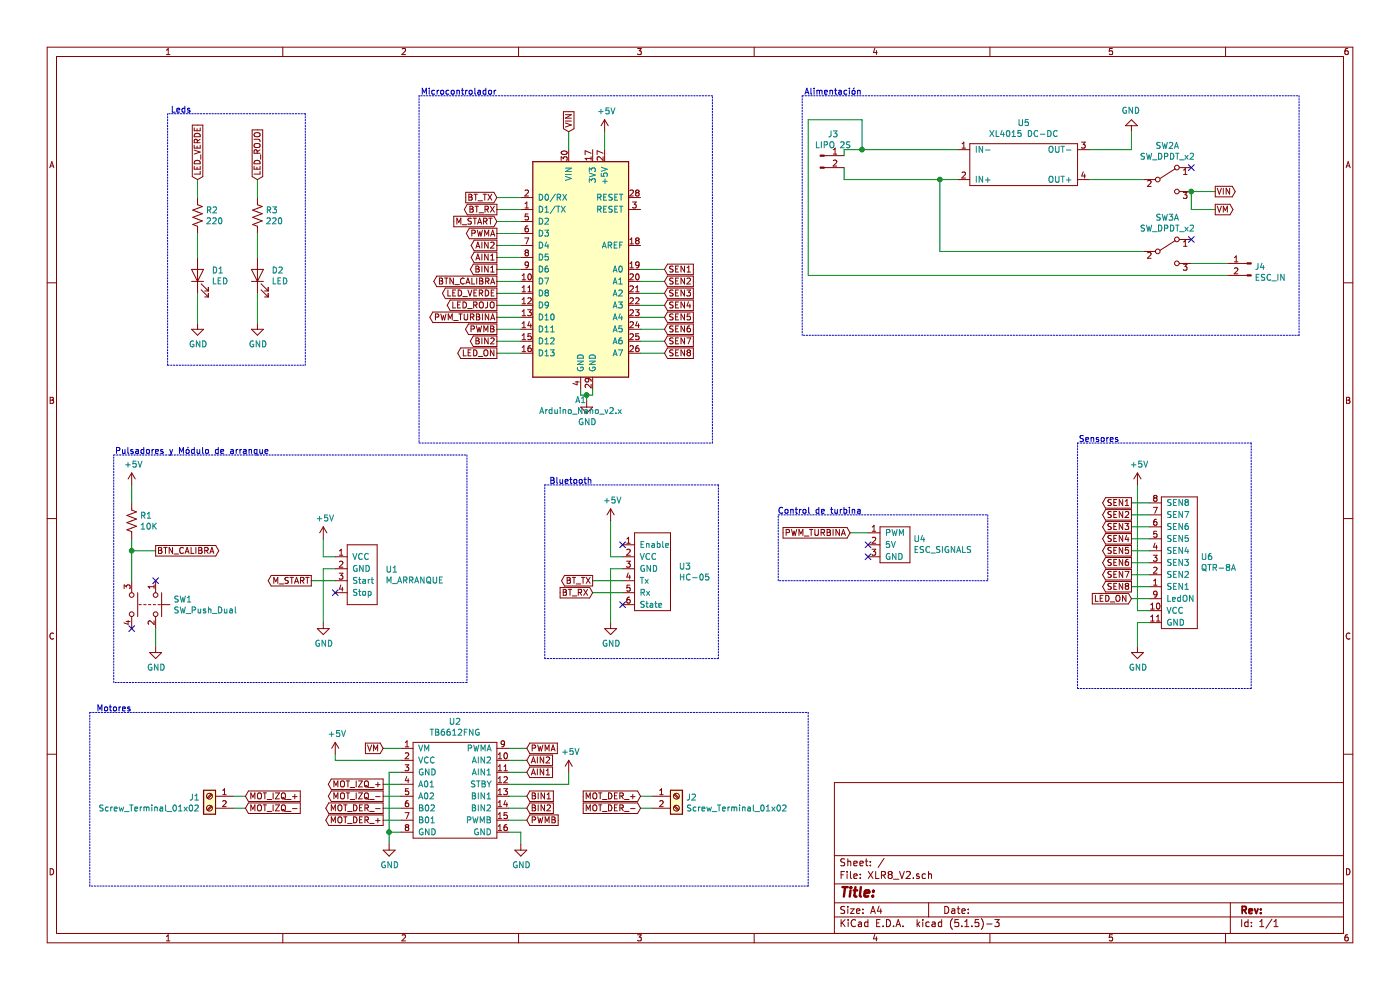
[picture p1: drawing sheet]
EESchema Schematic File Version 4
LIBS:XLR8_V2-cache
EELAYER 29 0
EELAYER END
$Descr A4 11693 8268
encoding utf-8
Sheet 1 1
Title ""
Date ""
Rev ""
Comp ""
Comment1 ""
Comment2 ""
Comment3 ""
Comment4 ""
$EndDescr
$Comp
L MCU_Module:Arduino_Nano_v2.x A1
U 1 1
P 4850 2250
F 0 "A1" H 4850 1161 50  0000 C CNN
F 1 "Arduino_Nano_v2.x" H 4850 1070 50  0000 C CNN
F 2 "Module:Arduino_Nano_WithMountingHoles" H 5000 1300 50  0001 L CNN
F 3 "https://www.arduino.cc/en/uploads/Main/ArduinoNanoManual23.pdf" H 4850 1250 50  0001 C CNN
	1    4850 2250
	1    0    0    -1  
$EndComp
$Comp
L Device:MINI-360-DC-DC-BUCK-CONVERTER U5
U 1 1
P 7550 1550
F 0 "U5" H 8550 2075 50  0000 C CNN
F 1 "XL4015 DC-DC" H 8550 1984 50  0000 C CNN
F 2 "XL4015_converter:XL4015_Converter" H 8550 1950 50  0001 C CNN
F 3 "" H 8550 1950 50  0001 C CNN
	1    7550 1550
	1    0    0    -1  
$EndComp
$Comp
L Device:HC-05 U3
U 1 1
P 5450 4650
F 0 "U3" H 5668 4571 50  0000 L CNN
F 1 "HC-05" H 5668 4480 50  0000 L CNN
F 2 "Connector_PinSocket_2.54mm:PinSocket_1x06_P2.54mm_Vertical" H 5450 4950 50  0001 C CNN
F 3 "" H 5450 4950 50  0001 C CNN
	1    5450 4650
	1    0    0    -1  
$EndComp
$Comp
L Device:LED D1
U 1 1
P 1650 2300
F 0 "D1" V 1689 2183 50  0000 R CNN
F 1 "LED" V 1598 2183 50  0000 R CNN
F 2 "LED_THT:LED_D3.0mm" H 1650 2300 50  0001 C CNN
F 3 "~" H 1650 2300 50  0001 C CNN
	1    1650 2300
	0    -1   -1   0   
$EndComp
$Comp
L Device:LED D2
U 1 1
P 2150 2300
F 0 "D2" V 2189 2183 50  0000 R CNN
F 1 "LED" V 2098 2183 50  0000 R CNN
F 2 "LED_THT:LED_D3.0mm" H 2150 2300 50  0001 C CNN
F 3 "~" H 2150 2300 50  0001 C CNN
	1    2150 2300
	0    -1   -1   0   
$EndComp
$Comp
L Device:ESC_SIGNALS U4
U 1 1
P 7500 4200
F 0 "U4" H 7628 3901 50  0000 L CNN
F 1 "ESC_SIGNALS" H 7628 3810 50  0000 L CNN
F 2 "Connector_PinHeader_2.54mm:PinHeader_1x03_P2.54mm_Vertical" H 7500 4150 50  0001 C CNN
F 3 "" H 7500 4150 50  0001 C CNN
	1    7500 4200
	1    0    0    -1  
$EndComp
$Comp
L Device:R_US R2
U 1 1
P 1650 1800
F 0 "R2" H 1718 1846 50  0000 L CNN
F 1 "220" H 1718 1755 50  0000 L CNN
F 2 "Resistor_THT:R_Axial_DIN0207_L6.3mm_D2.5mm_P7.62mm_Horizontal" V 1690 1790 50  0001 C CNN
F 3 "~" H 1650 1800 50  0001 C CNN
	1    1650 1800
	1    0    0    -1  
$EndComp
$Comp
L Device:R_US R3
U 1 1
P 2150 1800
F 0 "R3" H 2218 1846 50  0000 L CNN
F 1 "220" H 2218 1755 50  0000 L CNN
F 2 "Resistor_THT:R_Axial_DIN0207_L6.3mm_D2.5mm_P7.62mm_Horizontal" V 2190 1790 50  0001 C CNN
F 3 "~" H 2150 1800 50  0001 C CNN
	1    2150 1800
	1    0    0    -1  
$EndComp
$Comp
L Connector:Screw_Terminal_01x02 J2
U 1 1
P 5650 6650
F 0 "J2" H 5730 6642 50  0000 L CNN
F 1 "Screw_Terminal_01x02" H 5730 6551 50  0000 L CNN
F 2 "TerminalBlock:TerminalBlock_bornier-2_P5.08mm" H 5650 6650 50  0001 C CNN
F 3 "~" H 5650 6650 50  0001 C CNN
	1    5650 6650
	1    0    0    -1  
$EndComp
$Comp
L Connector:Screw_Terminal_01x02 J1
U 1 1
P 1750 6650
F 0 "J1" H 1830 6642 50  0000 L CNN
F 1 "Screw_Terminal_01x02" H 1830 6551 50  0000 L CNN
F 2 "TerminalBlock:TerminalBlock_bornier-2_P5.08mm" H 1750 6650 50  0001 C CNN
F 3 "~" H 1750 6650 50  0001 C CNN
	1    1750 6650
	-1   0    0    -1  
$EndComp
$Comp
L Device:R_US R1
U 1 1
P 1100 4350
F 0 "R1" H 1168 4396 50  0000 L CNN
F 1 "10K" H 1168 4305 50  0000 L CNN
F 2 "Resistor_THT:R_Axial_DIN0207_L6.3mm_D2.5mm_P7.62mm_Horizontal" V 1140 4340 50  0001 C CNN
F 3 "~" H 1100 4350 50  0001 C CNN
	1    1100 4350
	1    0    0    -1  
$EndComp
$Comp
L Switch:SW_DPDT_x2 SW2
U 1 1
P 9750 1500
F 0 "SW2" H 9750 1785 50  0000 C CNN
F 1 "SW_DPDT_x2" H 9750 1694 50  0000 C CNN
F 2 "Button_Switch_THT:SW_CuK_OS102011MA1QN1_SPDT_Angled" H 9750 1500 50  0001 C CNN
F 3 "~" H 9750 1500 50  0001 C CNN
	1    9750 1500
	1    0    0    -1  
$EndComp
$Comp
L Device:TB6612FNG U2
U 1 1
P 3800 6600
F 0 "U2" H 3800 7175 50  0000 C CNN
F 1 "TB6612FNG" H 3800 7084 50  0000 C CNN
F 2 "XLR8_V2:TB6612FNG" H 3800 7150 50  0001 C CNN
F 3 "" H 3800 7150 50  0001 C CNN
	1    3800 6600
	1    0    0    -1  
$EndComp
Wire Wire Line
	4850 3250 4850 3300
Wire Wire Line
	4850 3300 4900 3300
Wire Wire Line
	4950 3300 4950 3250
$Comp
L power:GND #PWR0101
U 1 1
P 4900 3350
F 0 "#PWR0101" H 4900 3100 50  0001 C CNN
F 1 "GND" H 4905 3177 50  0000 C CNN
F 2 "" H 4900 3350 50  0001 C CNN
F 3 "" H 4900 3350 50  0001 C CNN
	1    4900 3350
	1    0    0    -1  
$EndComp
Wire Wire Line
	4900 3300 4900 3350
Connection ~ 4900 3300
Wire Wire Line
	4900 3300 4950 3300
Text GLabel 4400 6250 2    50   Input ~ 0
PWMA
Text GLabel 4150 1950 0    50   Output ~ 0
PWMA
Wire Wire Line
	4350 1950 4150 1950
Wire Wire Line
	4250 6250 4400 6250
Text GLabel 4150 2050 0    50   Output ~ 0
AIN2
Text GLabel 4400 6350 2    50   Input ~ 0
AIN2
Wire Wire Line
	4250 6350 4400 6350
Wire Wire Line
	4350 2050 4150 2050
Text GLabel 4150 2150 0    50   Output ~ 0
AIN1
Text GLabel 4150 2250 0    50   Output ~ 0
BIN1
Text GLabel 4150 2850 0    50   Output ~ 0
BIN2
Text GLabel 4150 2750 0    50   Output ~ 0
PWMB
Wire Wire Line
	4350 2150 4150 2150
Wire Wire Line
	4350 2250 4150 2250
Wire Wire Line
	4350 2750 4150 2750
Wire Wire Line
	4350 2850 4150 2850
Text GLabel 4400 6450 2    50   Input ~ 0
AIN1
Text GLabel 4400 6650 2    50   Input ~ 0
BIN1
Text GLabel 4400 6750 2    50   Input ~ 0
BIN2
Text GLabel 4400 6850 2    50   Input ~ 0
PWMB
Wire Wire Line
	4250 6450 4400 6450
Wire Wire Line
	4250 6650 4400 6650
Wire Wire Line
	4250 6750 4400 6750
Wire Wire Line
	4250 6850 4400 6850
$Comp
L power:GND #PWR0102
U 1 1
P 4350 7050
F 0 "#PWR0102" H 4350 6800 50  0001 C CNN
F 1 "GND" H 4355 6877 50  0000 C CNN
F 2 "" H 4350 7050 50  0001 C CNN
F 3 "" H 4350 7050 50  0001 C CNN
	1    4350 7050
	1    0    0    -1  
$EndComp
$Comp
L power:GND #PWR0103
U 1 1
P 3250 7050
F 0 "#PWR0103" H 3250 6800 50  0001 C CNN
F 1 "GND" H 3255 6877 50  0000 C CNN
F 2 "" H 3250 7050 50  0001 C CNN
F 3 "" H 3250 7050 50  0001 C CNN
	1    3250 7050
	1    0    0    -1  
$EndComp
Wire Wire Line
	3350 6950 3250 6950
Wire Wire Line
	3250 6950 3250 7050
Wire Wire Line
	4250 6950 4350 6950
Wire Wire Line
	4350 6950 4350 7050
Wire Wire Line
	3350 6450 3250 6450
Wire Wire Line
	3250 6450 3250 6950
Connection ~ 3250 6950
Text GLabel 4150 2450 0    50   Output ~ 0
LED_VERDE
Text GLabel 4150 2550 0    50   Output ~ 0
LED_ROJO
Text GLabel 4150 2650 0    50   Output ~ 0
PWM_TURBINA
Text GLabel 4150 2350 0    50   Output ~ 0
BTN_CALIBRA
Wire Wire Line
	4350 2350 4150 2350
Wire Wire Line
	4350 2450 4150 2450
Wire Wire Line
	4350 2550 4150 2550
Wire Wire Line
	4350 2650 4150 2650
NoConn ~ 5200 4550
NoConn ~ 5200 5050
$Comp
L power:GND #PWR0104
U 1 1
P 5100 5200
F 0 "#PWR0104" H 5100 4950 50  0001 C CNN
F 1 "GND" H 5105 5027 50  0000 C CNN
F 2 "" H 5100 5200 50  0001 C CNN
F 3 "" H 5100 5200 50  0001 C CNN
	1    5100 5200
	1    0    0    -1  
$EndComp
Wire Wire Line
	5200 4750 5100 4750
Wire Wire Line
	5100 4750 5100 5200
$Comp
L power:+5V #PWR0105
U 1 1
P 5100 4350
F 0 "#PWR0105" H 5100 4200 50  0001 C CNN
F 1 "+5V" H 5115 4523 50  0000 C CNN
F 2 "" H 5100 4350 50  0001 C CNN
F 3 "" H 5100 4350 50  0001 C CNN
	1    5100 4350
	1    0    0    -1  
$EndComp
Wire Wire Line
	5200 4650 5100 4650
Wire Wire Line
	5100 4650 5100 4350
Text GLabel 4950 4850 0    50   Output ~ 0
BT_TX
Text GLabel 4950 4950 0    50   Input ~ 0
BT_RX
Wire Wire Line
	5200 4950 4950 4950
Wire Wire Line
	5200 4850 4950 4850
Text GLabel 4150 1650 0    50   Input ~ 0
BT_TX
Wire Wire Line
	4350 1650 4150 1650
Text GLabel 4150 1750 0    50   Output ~ 0
BT_RX
Wire Wire Line
	4350 1750 4150 1750
Text GLabel 4150 1850 0    50   Input ~ 0
M_START
Wire Wire Line
	4350 1850 4150 1850
Text GLabel 5550 2250 2    50   Input ~ 0
SEN1
Text GLabel 5550 2350 2    50   Input ~ 0
SEN2
Text GLabel 5550 2450 2    50   Input ~ 0
SEN3
Text GLabel 5550 2550 2    50   Input ~ 0
SEN4
Text GLabel 5550 2650 2    50   Input ~ 0
SEN5
Text GLabel 5550 2750 2    50   Input ~ 0
SEN6
Text GLabel 5550 2850 2    50   Input ~ 0
SEN7
Text GLabel 5550 2950 2    50   Input ~ 0
SEN8
Wire Wire Line
	5550 2250 5350 2250
Wire Wire Line
	5550 2350 5350 2350
Wire Wire Line
	5550 2450 5350 2450
Wire Wire Line
	5550 2550 5350 2550
Wire Wire Line
	5550 2650 5350 2650
Wire Wire Line
	5550 2750 5350 2750
Wire Wire Line
	5550 2850 5350 2850
Wire Wire Line
	5550 2950 5350 2950
$Comp
L power:+5V #PWR0106
U 1 1
P 4750 6450
F 0 "#PWR0106" H 4750 6300 50  0001 C CNN
F 1 "+5V" H 4765 6623 50  0000 C CNN
F 2 "" H 4750 6450 50  0001 C CNN
F 3 "" H 4750 6450 50  0001 C CNN
	1    4750 6450
	1    0    0    -1  
$EndComp
Wire Wire Line
	4250 6550 4750 6550
Wire Wire Line
	4750 6550 4750 6450
Text GLabel 3200 6250 0    50   Input ~ 0
VM
Wire Wire Line
	3350 6250 3200 6250
Text GLabel 3200 6750 0    50   Output ~ 0
MOT_DER_-
Text GLabel 3200 6850 0    50   Output ~ 0
MOT_DER_+
Wire Wire Line
	3350 6750 3200 6750
Wire Wire Line
	3350 6850 3200 6850
Text GLabel 3200 6650 0    50   Output ~ 0
MOT_IZQ_-
Text GLabel 3200 6550 0    50   Output ~ 0
MOT_IZQ_+
Wire Wire Line
	3350 6650 3200 6650
Wire Wire Line
	3350 6550 3200 6550
$Comp
L power:+5V #PWR0107
U 1 1
P 2800 6300
F 0 "#PWR0107" H 2800 6150 50  0001 C CNN
F 1 "+5V" H 2815 6473 50  0000 C CNN
F 2 "" H 2800 6300 50  0001 C CNN
F 3 "" H 2800 6300 50  0001 C CNN
	1    2800 6300
	1    0    0    -1  
$EndComp
Wire Wire Line
	3350 6350 2800 6350
Wire Wire Line
	2800 6350 2800 6300
Text GLabel 2050 6650 2    50   Input ~ 0
MOT_IZQ_+
Text GLabel 2050 6750 2    50   Input ~ 0
MOT_IZQ_-
Wire Wire Line
	2050 6650 1950 6650
Wire Wire Line
	2050 6750 1950 6750
Text GLabel 5350 6650 0    50   Input ~ 0
MOT_DER_+
Text GLabel 5350 6750 0    50   Input ~ 0
MOT_DER_-
Wire Wire Line
	5450 6650 5350 6650
Wire Wire Line
	5450 6750 5350 6750
$Comp
L power:+5V #PWR0108
U 1 1
P 2700 4500
F 0 "#PWR0108" H 2700 4350 50  0001 C CNN
F 1 "+5V" H 2715 4673 50  0000 C CNN
F 2 "" H 2700 4500 50  0001 C CNN
F 3 "" H 2700 4500 50  0001 C CNN
	1    2700 4500
	1    0    0    -1  
$EndComp
$Comp
L power:GND #PWR0109
U 1 1
P 2700 5200
F 0 "#PWR0109" H 2700 4950 50  0001 C CNN
F 1 "GND" H 2705 5027 50  0000 C CNN
F 2 "" H 2700 5200 50  0001 C CNN
F 3 "" H 2700 5200 50  0001 C CNN
	1    2700 5200
	1    0    0    -1  
$EndComp
Wire Wire Line
	2800 4650 2700 4650
Wire Wire Line
	2700 4650 2700 4500
Wire Wire Line
	2800 4750 2700 4750
Wire Wire Line
	2700 4750 2700 5200
NoConn ~ 2800 4950
Text GLabel 2600 4850 0    50   Output ~ 0
M_START
Wire Wire Line
	2800 4850 2600 4850
$Comp
L power:GND #PWR0110
U 1 1
P 9500 5400
F 0 "#PWR0110" H 9500 5150 50  0001 C CNN
F 1 "GND" H 9505 5227 50  0000 C CNN
F 2 "" H 9500 5400 50  0001 C CNN
F 3 "" H 9500 5400 50  0001 C CNN
	1    9500 5400
	1    0    0    -1  
$EndComp
$Comp
L power:+5V #PWR0111
U 1 1
P 9500 4050
F 0 "#PWR0111" H 9500 3900 50  0001 C CNN
F 1 "+5V" H 9515 4223 50  0000 C CNN
F 2 "" H 9500 4050 50  0001 C CNN
F 3 "" H 9500 4050 50  0001 C CNN
	1    9500 4050
	1    0    0    -1  
$EndComp
Wire Wire Line
	9600 5100 9500 5100
Wire Wire Line
	9500 5100 9500 4050
Wire Wire Line
	9600 5200 9500 5200
Wire Wire Line
	9500 5200 9500 5400
Text GLabel 4150 2950 0    50   Output ~ 0
LED_ON
Wire Wire Line
	4350 2950 4150 2950
Text GLabel 9450 5000 0    50   Input ~ 0
LED_ON
Wire Wire Line
	9600 5000 9450 5000
Text GLabel 9450 4900 0    50   Output ~ 0
SEN8
Text GLabel 9450 4800 0    50   Output ~ 0
SEN7
Text GLabel 9450 4700 0    50   Output ~ 0
SEN6
Text GLabel 9450 4600 0    50   Output ~ 0
SEN5
Text GLabel 9450 4500 0    50   Output ~ 0
SEN4
Text GLabel 9450 4400 0    50   Output ~ 0
SEN3
Text GLabel 9450 4300 0    50   Output ~ 0
SEN2
Text GLabel 9450 4200 0    50   Output ~ 0
SEN1
NoConn ~ 7250 4550
NoConn ~ 7250 4650
Text GLabel 7100 4450 0    50   Input ~ 0
PWM_TURBINA
Wire Wire Line
	7250 4450 7100 4450
$Comp
L power:GND #PWR0112
U 1 1
P 1650 2700
F 0 "#PWR0112" H 1650 2450 50  0001 C CNN
F 1 "GND" H 1655 2527 50  0000 C CNN
F 2 "" H 1650 2700 50  0001 C CNN
F 3 "" H 1650 2700 50  0001 C CNN
	1    1650 2700
	1    0    0    -1  
$EndComp
$Comp
L power:GND #PWR0113
U 1 1
P 2150 2700
F 0 "#PWR0113" H 2150 2450 50  0001 C CNN
F 1 "GND" H 2155 2527 50  0000 C CNN
F 2 "" H 2150 2700 50  0001 C CNN
F 3 "" H 2150 2700 50  0001 C CNN
	1    2150 2700
	1    0    0    -1  
$EndComp
Wire Wire Line
	2150 2700 2150 2450
Wire Wire Line
	1650 2700 1650 2450
Wire Wire Line
	2150 2150 2150 1950
Wire Wire Line
	1650 2150 1650 1950
Text GLabel 1650 1500 1    50   Input ~ 0
LED_VERDE
Text GLabel 2150 1500 1    50   Input ~ 0
LED_ROJO
Wire Wire Line
	2150 1650 2150 1500
Wire Wire Line
	1650 1650 1650 1500
$Comp
L Switch:SW_Push_Dual SW1
U 1 1
P 1300 5050
F 0 "SW1" V 1254 5198 50  0000 L CNN
F 1 "SW_Push_Dual" V 1345 5198 50  0000 L CNN
F 2 "Button_Switch_THT:SW_PUSH_6mm" H 1300 5250 50  0001 C CNN
F 3 "~" H 1300 5250 50  0001 C CNN
	1    1300 5050
	0    1    1    0   
$EndComp
$Comp
L power:GND #PWR0114
U 1 1
P 1300 5400
F 0 "#PWR0114" H 1300 5150 50  0001 C CNN
F 1 "GND" H 1305 5227 50  0000 C CNN
F 2 "" H 1300 5400 50  0001 C CNN
F 3 "" H 1300 5400 50  0001 C CNN
	1    1300 5400
	1    0    0    -1  
$EndComp
$Comp
L power:+5V #PWR0115
U 1 1
P 1100 4050
F 0 "#PWR0115" H 1100 3900 50  0001 C CNN
F 1 "+5V" H 1115 4223 50  0000 C CNN
F 2 "" H 1100 4050 50  0001 C CNN
F 3 "" H 1100 4050 50  0001 C CNN
	1    1100 4050
	1    0    0    -1  
$EndComp
Wire Wire Line
	1100 4200 1100 4050
Text GLabel 1300 4600 2    50   Output ~ 0
BTN_CALIBRA
Wire Wire Line
	1300 5400 1300 5250
Wire Wire Line
	1100 4850 1100 4600
Wire Wire Line
	1300 4600 1100 4600
Connection ~ 1100 4600
Wire Wire Line
	1100 4600 1100 4500
$Comp
L Connector:Conn_01x02_Male J3
U 1 1
P 6850 1300
F 0 "J3" H 6958 1481 50  0000 C CNN
F 1 "LIPO 2S" H 6958 1390 50  0000 C CNN
F 2 "Connector_AMASS:AMASS_XT30U-M_1x02_P5.0mm_Vertical" H 6850 1300 50  0001 C CNN
F 3 "~" H 6850 1300 50  0001 C CNN
	1    6850 1300
	1    0    0    -1  
$EndComp
Wire Wire Line
	7050 1250 7050 1300
Wire Wire Line
	7050 1400 7050 1500
Wire Wire Line
	9100 1500 9550 1500
$Comp
L power:GND #PWR0116
U 1 1
P 9450 1100
F 0 "#PWR0116" H 9450 850 50  0001 C CNN
F 1 "GND" H 9455 927 50  0000 C CNN
F 2 "" H 9450 1100 50  0001 C CNN
F 3 "" H 9450 1100 50  0001 C CNN
	1    9450 1100
	-1   0    0    1   
$EndComp
Wire Wire Line
	9450 1100 9450 1250
Wire Wire Line
	9450 1250 9100 1250
NoConn ~ 9950 1400
NoConn ~ 9950 2000
Text GLabel 10150 1600 2    50   Output ~ 0
VIN
Text GLabel 10150 1750 2    50   Output ~ 0
VM
Wire Wire Line
	9950 1600 10150 1600
Wire Wire Line
	9950 1600 9950 1750
Wire Wire Line
	9950 1750 10150 1750
Connection ~ 9950 1600
Wire Wire Line
	7050 1500 7850 1500
Wire Wire Line
	9550 2100 7850 2100
Wire Wire Line
	7850 2100 7850 1500
Connection ~ 7850 1500
Wire Wire Line
	7850 1500 8000 1500
$Comp
L Connector:Conn_01x02_Male J4
U 1 1
P 10450 2200
F 0 "J4" H 10422 2174 50  0000 R CNN
F 1 "ESC_IN" H 10422 2083 50  0000 R CNN
F 2 "Connector_PinHeader_2.54mm:PinHeader_1x02_P2.54mm_Vertical" H 10450 2200 50  0001 C CNN
F 3 "~" H 10450 2200 50  0001 C CNN
	1    10450 2200
	-1   0    0    -1  
$EndComp
Wire Wire Line
	9950 2200 10250 2200
Text GLabel 4750 1100 1    50   Input ~ 0
VIN
Wire Wire Line
	4750 1250 4750 1100
$Comp
L power:+5V #PWR0118
U 1 1
P 5050 1100
F 0 "#PWR0118" H 5050 950 50  0001 C CNN
F 1 "+5V" H 5065 1273 50  0000 C CNN
F 2 "" H 5050 1100 50  0001 C CNN
F 3 "" H 5050 1100 50  0001 C CNN
	1    5050 1100
	1    0    0    -1  
$EndComp
Wire Wire Line
	5050 1250 5050 1100
Wire Notes Line
	10850 800  10850 2800
Wire Notes Line
	10850 2800 6700 2800
Wire Notes Line
	6700 800  6700 2800
Text Notes 7200 800  2    50   ~ 0
Alimentación
$Comp
L Device:M_ARRANQUE U1
U 1 1
P 3050 4400
F 0 "U1" H 3219 4046 50  0000 L CNN
F 1 "M_ARRANQUE" H 3219 3955 50  0000 L CNN
F 2 "Connector_PinSocket_2.54mm:PinSocket_1x04_P2.54mm_Vertical" H 3050 4400 50  0001 C CNN
F 3 "" H 3050 4400 50  0001 C CNN
	1    3050 4400
	1    0    0    -1  
$EndComp
Wire Notes Line
	5950 3700 5950 800 
Wire Notes Line
	5950 800  3500 800 
Wire Notes Line
	3500 800  3500 3700
Wire Notes Line
	3500 3700 5950 3700
Text Notes 4150 800  2    50   ~ 0
Microcontrolador
Wire Notes Line
	2550 3050 2550 950 
Wire Notes Line
	2550 950  1400 950 
Wire Notes Line
	1400 950  1400 3050
Wire Notes Line
	1400 3050 2550 3050
Text Notes 1600 950  2    50   ~ 0
Leds
Wire Notes Line
	950  5700 950  3800
Wire Notes Line
	950  3800 3900 3800
Wire Notes Line
	3900 3800 3900 5700
Wire Notes Line
	3900 5700 950  5700
Text Notes 2250 3800 2    50   ~ 0
Pulsadores y Módulo de arranque
Wire Notes Line
	4550 5500 4550 4050
Wire Notes Line
	4550 4050 6000 4050
Wire Notes Line
	6000 4050 6000 5500
Wire Notes Line
	6000 5500 4550 5500
Text Notes 4950 4050 2    50   ~ 0
Bluetooth
Wire Notes Line
	8250 4850 6500 4850
Wire Notes Line
	6500 4850 6500 4300
Wire Notes Line
	6500 4300 8250 4300
Wire Notes Line
	8250 4300 8250 4850
Text Notes 7200 4300 2    50   ~ 0
Control de turbina
Wire Notes Line
	10450 5750 9000 5750
Wire Notes Line
	9000 5750 9000 3700
Wire Notes Line
	9000 3700 10450 3700
Wire Notes Line
	10450 3700 10450 5750
Text Notes 9350 3700 2    50   ~ 0
Sensores
Wire Notes Line
	6750 7400 750  7400
Wire Notes Line
	750  7400 750  5950
Wire Notes Line
	750  5950 6750 5950
Wire Notes Line
	6750 5950 6750 7400
Text Notes 1100 5950 2    50   ~ 0
Motores
$Comp
L Switch:SW_DPDT_x2 SW3
U 1 1
P 9750 2100
F 0 "SW3" H 9750 2385 50  0000 C CNN
F 1 "SW_DPDT_x2" H 9750 2294 50  0000 C CNN
F 2 "Button_Switch_THT:SW_CuK_OS102011MA1QN1_SPDT_Angled" H 9750 2100 50  0001 C CNN
F 3 "~" H 9750 2100 50  0001 C CNN
	1    9750 2100
	1    0    0    -1  
$EndComp
NoConn ~ 1300 4850
NoConn ~ 1100 5250
$Comp
L Device:QTR-8A U6
U 1 1
P 9800 4850
F 0 "U6" H 10028 5051 50  0000 L CNN
F 1 "QTR-8A" H 10028 4960 50  0000 L CNN
F 2 "Connector_PinHeader_2.54mm:PinHeader_1x11_P2.54mm_Vertical" H 9950 5700 50  0001 C CNN
F 3 "" H 9950 5700 50  0001 C CNN
	1    9800 4850
	1    0    0    -1  
$EndComp
Wire Wire Line
	9600 4200 9450 4200
Wire Wire Line
	9600 4300 9450 4300
Wire Wire Line
	9600 4400 9450 4400
Wire Wire Line
	9600 4500 9450 4500
Wire Wire Line
	9600 4600 9450 4600
Wire Wire Line
	9600 4700 9450 4700
Wire Wire Line
	9600 4800 9450 4800
Wire Wire Line
	9600 4900 9450 4900
Wire Notes Line
	6700 800  10850 800 
Wire Wire Line
	7050 1250 7200 1250
Wire Wire Line
	10250 2300 6750 2300
Wire Wire Line
	6750 2300 6750 1000
Wire Wire Line
	6750 1000 7200 1000
Wire Wire Line
	7200 1000 7200 1250
Connection ~ 7200 1250
Wire Wire Line
	7200 1250 8000 1250
$EndSCHEMATC
